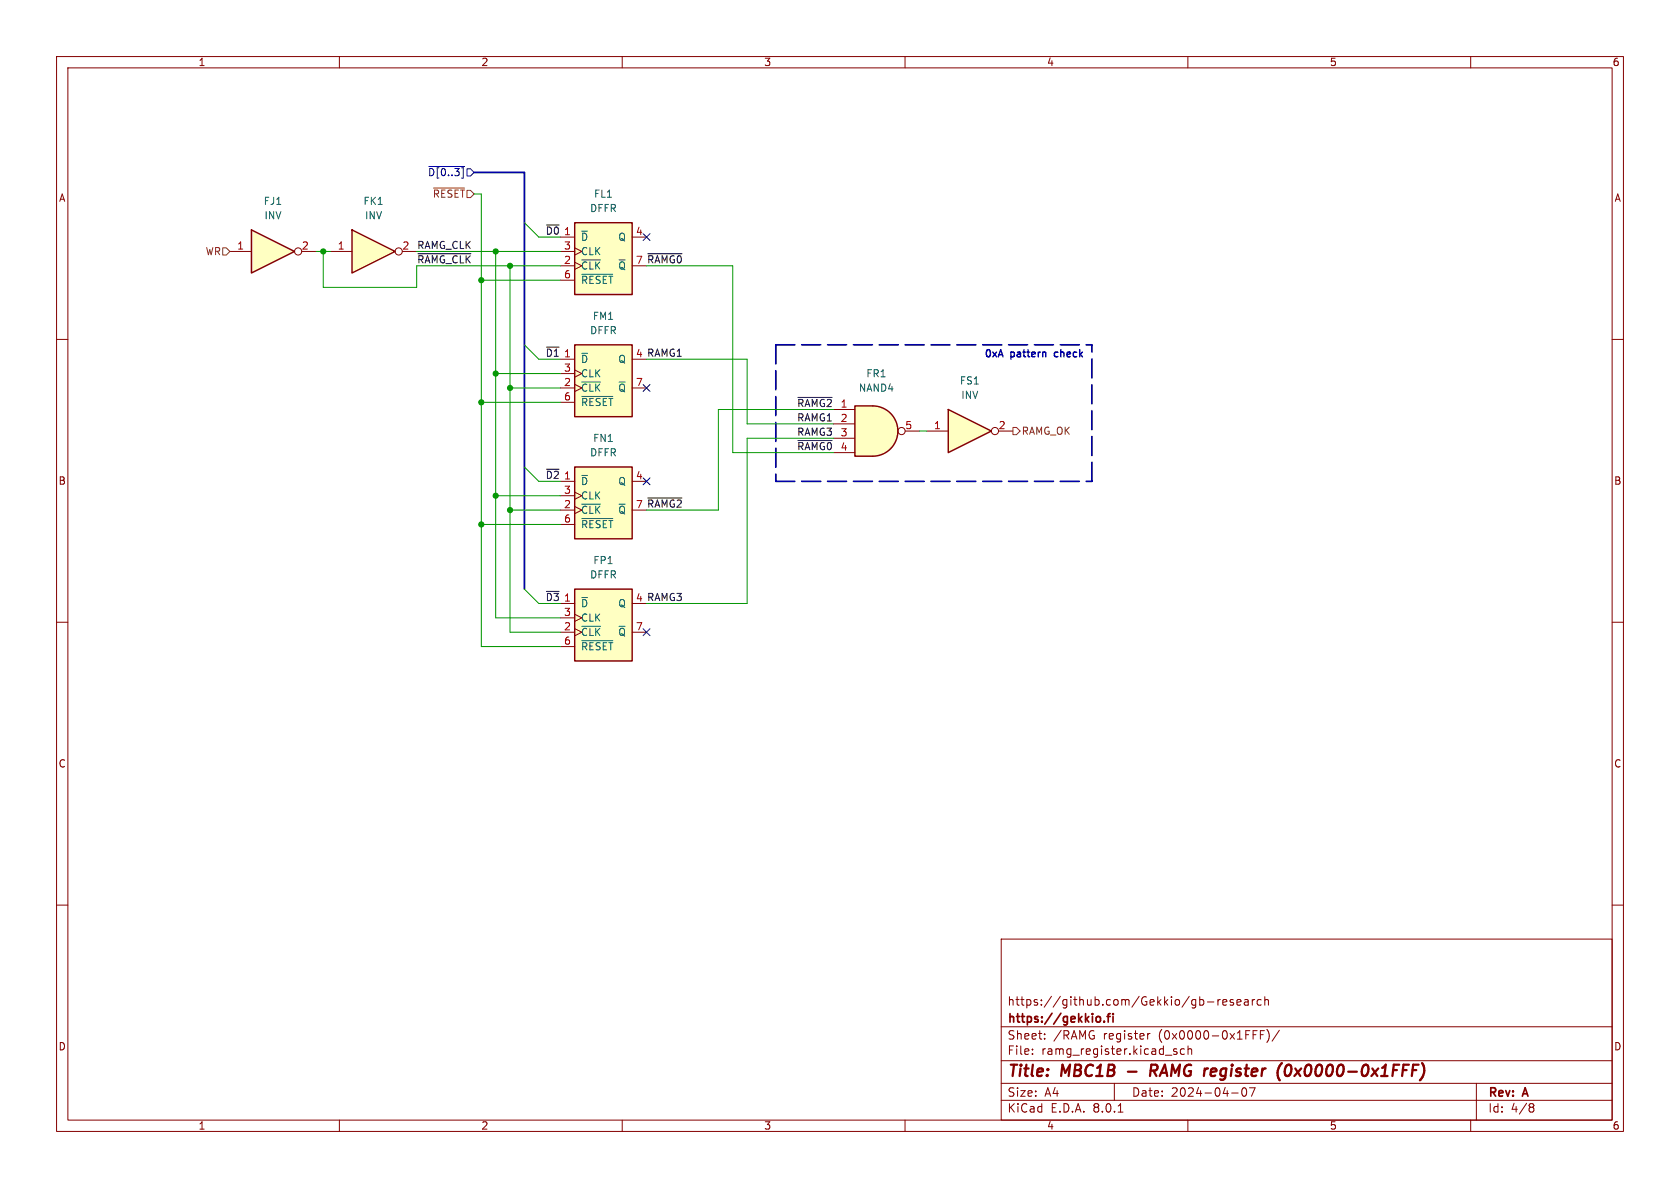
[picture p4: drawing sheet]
<svg xmlns="http://www.w3.org/2000/svg" width="297mm" height="210mm" viewBox="0 0 297 210" stroke-linecap="round" stroke-linejoin="round" font-family="sans-serif">
<g fill="none" stroke="#840000" stroke-width=".18">
<path d="M10 10h277v190h-277zM12 12h273v186h-273zM60 10v2M110 10v2M160 10v2M210 10v2M260 10v2M10 60h2M285 60h2M10 110h2M285 110h2M10 160h2"/>
<path d="M285 160h2M177 166h108v32h-108zM213.5 177.1h1.1M215.3 176.7v1M215.7 176.7l-.2 .1-.2 .2M216.2 177.2l.7-.1-.1-.3-.4-.1-.2 .2v.7h.6M218 176.8l-.3-.1-.2 .2v.2l.5 .2v.3h-.5M218.7 177.2l.7-.1-.1-.3-.4-.1-.2 .2v.7h.6M220 176.8h.6l.1 .9M220.7 177.1h-.5a.29 .29 0 0 0-.2 .3 .29 .29 0 0 0 .2 .3l.5-.1M221.4 176.7v1M221.8 176.7l-.3 .1-.1 .2"/>
<path d="M223 176.8l-.5-.1-.3 .3v.4l.2 .2h.6M223.6 176.8l.2-.1 .4 .1v.9M223.6 176.2v1.5M60 198v2M110 198v2M160 198v2M177 194.5h108M177 191.5h108M177 187.5h108M177 181.5h108M182.5 186.3v.1M182.5 185.5v.1"/>
<path d="M184.7 183.6v.1M184.7 182.8v.1M197 191.5v3M197.7 196.6h.8M202.9 182.7v1M203.3 182.7l-.3 .1-.1 .2M208 185.5l-.3-.1-.2 .2v.2l.5 .2v.3h-.5M209.4 185.5l-.4-.1-.3 .3v.4l.1 .2h.6M210 198v2M210 185.5l.2-.1 .4 .1 .1 .9M210 184.9v1.5M217.7 193.2h1.2"/>
<path d="M219.7 192.4a.81 .81 0 0 0 .3 1.4l.2-.1 .2-.5-.2-.8M221.9 192.3l-.7 1.5M222.8 182.9h.5M223.5 182.2h-.7v1.5M224 182a1.72 1.72 0 0 1 0 2.3M226.2 182.1l-1.3 2M260 198v2M261 191.5v6.5M270.6 195.1h.3l.3 .3-.3 .3M270.6 195.7h.3M270.9 195.7l.2 .2 .1 .4-.3 .3h-.3"/>
</g>
<path d="M199.4 189.4h1.5M203.9 189.3l.5 .9M204.3 188.2h-.7l-.3 2M204.4 189.2l-1 .1M227.4 188.4a.46 .46 0 0 1 .5-.2 .46 .46 0 0 1 .4 .4 1.15 1.15 0 0 1-.8 1.6l-.2-.1a1.54 1.54 0 0 1 .1-1.7z" fill="none" stroke="#840000" stroke-width=".4"/>
<path d="M193.9 179.8l.4-.1 .3 .3-.1 .5-.2 .2-.4-.1M195.7 179.7h.6M196.3 179.2l-.4 .2v1.3M196.8 179.2v.1M196.8 179.7v1M195.2 180.5v.2" fill="none" stroke="#840000" stroke-width=".3"/>
<path d="M44.4 40.6l7.7 3.9-7.7 3.8z" fill="#ffffc2"/>
<path d="M44.4 40.6l7.7 3.9-7.7 3.8z" fill="none" stroke="#840000" stroke-width=".25"/>
<g fill="none" stroke="#840000" stroke-width=".18">
<path d="M40.6 44.5h3.8M53.3 44.5h2.6"/>
<circle cx="52.7" cy="44.4" r=".63"/>
</g>
<path d="M101.6 104.1h10.2v12.7h-10.2z" fill="#ffffc2"/>
<path d="M101.6 104.1h10.2v12.7h-10.2z" fill="none" stroke="#840000" stroke-width=".25"/>
<path d="M99.1 106.7h2.5M99.1 111.8h2.5M99.1 109.2h2.5M99.1 114.3h2.5M101.6 111.1l1.3 .7-1.3 .6M101.6 108.6l1.3 .6-1.3 .7M111.8 111.8h2.5" fill="none" stroke="#840000" stroke-width=".18"/>
<path d="M102.8 105.6h1.1M102.8 110.7h3.4M102.8 113.3h5.5" fill="none" stroke="#006464" stroke-width=".18"/>
<path d="M101.6 82.6h10.2v12.7h-10.2z" fill="#ffffc2"/>
<path d="M101.6 82.6h10.2v12.7h-10.2z" fill="none" stroke="#840000" stroke-width=".25"/>
<path d="M99.1 85.1h2.5M99.1 90.2h2.5M99.1 87.6h2.5M99.1 92.7h2.5M101.6 89.5l1.3 .7-1.3 .6M101.6 87l1.3 .6-1.3 .7M111.8 85.1h2.5M111.8 90.2h2.5" fill="none" stroke="#840000" stroke-width=".18"/>
<path d="M102.8 84h1.1M102.8 89.1h3.4M102.8 91.7h5.5" fill="none" stroke="#006464" stroke-width=".18"/>
<path d="M62.2 40.6l7.6 3.9-7.6 3.8z" fill="#ffffc2"/>
<path d="M62.2 40.6l7.6 3.9-7.6 3.8z" fill="none" stroke="#840000" stroke-width=".25"/>
<g fill="none" stroke="#840000" stroke-width=".18">
<path d="M58.4 44.5h3.8M71.1 44.5h2.6"/>
<circle cx="70.5" cy="44.4" r=".63"/>
</g>
<path d="M154.3 71.8a4.4 4.4 0 0 1 4.4 4.4 4.4 4.4 0 0 1-4.4 4.4z" fill="#ffffc2" stroke="#ffffc2" stroke-width=".18"/>
<path d="M151.1 71.8h3.2v8.8h-3.2z" fill="#ffffc2"/>
<path d="M151.1 71.8h3.2a4.4 4.4 0 0 1 4.4 4.4 4.4 4.4 0 0 1-4.4 4.4h-3.2z" fill="none" stroke="#840000" stroke-width=".25"/>
<g fill="none" stroke="#840000" stroke-width=".18">
<path d="M147.3 72.4h3.8M147.3 74.9h3.8M147.3 77.5h3.8M160 76.2h2.6M147.3 80h3.8"/>
<circle cx="159.4" cy="76.2" r=".63"/>
</g>
<path d="M167.6 72.4l7.7 3.8-7.7 3.8z" fill="#ffffc2"/>
<path d="M167.6 72.4l7.7 3.8-7.7 3.8z" fill="none" stroke="#840000" stroke-width=".25"/>
<g fill="none" stroke="#840000" stroke-width=".18">
<path d="M163.8 76.2h3.8M176.5 76.2h2.6"/>
<circle cx="175.9" cy="76.2" r=".63"/>
</g>
<path d="M101.6 39.4h10.2v12.7h-10.2z" fill="#ffffc2"/>
<path d="M101.6 39.4h10.2v12.7h-10.2z" fill="none" stroke="#840000" stroke-width=".25"/>
<path d="M99.1 41.9h2.5M99.1 47h2.5M99.1 44.5h2.5M99.1 49.5h2.5M101.6 46.4l1.3 .6-1.3 .6M101.6 43.8l1.3 .7-1.3 .6M111.8 41.9h2.5M111.8 47h2.5" fill="none" stroke="#840000" stroke-width=".18"/>
<path d="M102.8 40.9h1.1M102.8 45.9h3.4M102.8 48.5h5.5" fill="none" stroke="#006464" stroke-width=".18"/>
<path d="M101.6 61h10.2v12.7h-10.2z" fill="#ffffc2"/>
<path d="M101.6 61h10.2v12.7h-10.2z" fill="none" stroke="#840000" stroke-width=".25"/>
<path d="M99.1 63.5h2.5M99.1 68.6h2.5M99.1 66h2.5M99.1 71.1h2.5M101.6 67.9l1.3 .7-1.3 .6M101.6 65.4l1.3 .6-1.3 .7M111.8 68.6h2.5" fill="none" stroke="#840000" stroke-width=".18"/>
<path d="M102.8 62.5h1.1M102.8 67.5h3.4M102.8 70.1h5.5" fill="none" stroke="#006464" stroke-width=".18"/>
<path d="M76.6 33.2h5.5M39.4 43.8h.6l.6 .7-.6 .6h-.6zM179.1 75.6h.6l.6 .6-.6 .6h-.6z" fill="none" stroke="#725600" stroke-width=".18"/>
<path d="M75.8 29.4h6.3M82.5 29.8h.7l.6 .7-.6 .6h-.7zM113.7 41.3l1.2 1.2M114.9 41.3l-1.2 1.2M113.7 68l1.2 1.2M114.9 68l-1.2 1.2M113.7 84.5l1.2 1.2M114.9 84.5l-1.2 1.2M113.7 111.2l1.2 1.2M114.9 111.2l-1.2 1.2" fill="none" stroke="#000084" stroke-width=".18"/>
<path d="M73.9 44.9h9.3M114.5 44.9h6.1M141.1 70.3h6M141.1 77.9h6M114.5 88h6.1" fill="none" stroke="#0f0f0f" stroke-width=".18"/>
<path d="M137.2 61h55.8M137.2 61v24.1M137.2 85.1h55.8M193 85.1v-24.1" fill="none" stroke="#0000c2" stroke-width=".3" stroke-dasharray="3.4 1.2"/>
<path d="M83.8 30.5h8.9v73.6" fill="none" stroke="#000084" stroke-width=".3"/>
<g fill="none" stroke="#009600" stroke-width=".18">
<path d="M83.8 34.3h1.3v80h14M92.7 39.4l2.5 2.5h3.9M55.9 44.5h2.5M57.1 44.5v6.3h16.6v-3.8h25.4M73.7 44.5h25.4M85.1 49.5h14M87.6 44.5v64.7h11.5M90.2 47v64.8h8.9M114.3 47h15.2v33h17.8M85.1 71.1h14M87.6 66h11.5M90.2 68.6h8.9"/>
<path d="M92.7 61l2.5 2.5h3.9M114.3 63.5h17.8v11.4h15.2M147.3 77.5h-15.2v29.2h-17.8M147.3 72.4h-20.3v17.8h-12.7M162.6 76.2h1.2M85.1 92.7h14M87.6 87.6h11.5M90.2 90.2h8.9M92.7 82.6l2.5 2.5h3.9M92.7 104.1l2.5 2.6h3.9"/>
</g>
<g fill="#009600" stroke="#009600" stroke-width=".18">
<circle cx="90.2" cy="90.2" r=".46"/>
<circle cx="90.2" cy="47" r=".46"/>
<circle cx="85.1" cy="71.1" r=".46"/>
<circle cx="85.1" cy="92.7" r=".46"/>
<circle cx="87.6" cy="87.6" r=".46"/>
<circle cx="87.6" cy="44.5" r=".46"/>
<circle cx="85.1" cy="49.5" r=".46"/>
<circle cx="90.2" cy="68.6" r=".46"/>
<circle cx="87.6" cy="66" r=".46"/>
<circle cx="57.1" cy="44.5" r=".46"/>
</g>
<g font-size="2.8" fill="#840000">
<text x="178" y="190.9">Title:</text>
<text x="187.7" y="190.9">MBC1B</text>
<text x="205" y="190.9">RAMG register</text>
<text x="229" y="190.9">(0x0000-0x1FFF)</text>
</g>
<g font-size="2.1" fill="#840000">
<text x="178" y="178">https://github.com/Gekkio/gb-research</text>
<text x="178" y="184">Sheet:</text>
<text x="178" y="181.2">https://gekkio.fi</text>
<text x="186.2" y="184">/RAMG</text>
<text x="195.1" y="184">register</text>
<text x="205" y="184">(0x0000-0x1FFF)/</text>
<text x="178" y="186.7">File:</text>
<text x="184.1" y="186.7">ramg_register.kicad_sch</text>
<text x="178" y="196.9">KiCad</text>
<text x="178" y="194.1">Size:</text>
<text x="184.7" y="194.1">A4</text>
<text x="185.7" y="196.9">E.D.A.</text>
<text x="193.3" y="196.9">8.0.1</text>
<text x="200" y="194.1">Date:</text>
<text x="207" y="194.1">2024-04-07</text>
<text x="263" y="194.3">Rev:</text>
<text x="263" y="196.9">Id:</text>
<text x="267.1" y="196.9">4/8</text>
<text x="269.4" y="194.3">A</text>
</g>
<g font-size="1.8" fill="#840000">
<text x="35" y="11.9">1</text>
<text x="85" y="11.9">2</text>
<text x="135" y="11.9">3</text>
<text x="185" y="11.9">4</text>
<text x="235" y="11.9">5</text>
<text x="285" y="11.9">6</text>
<text x="10.3" y="35.9">A</text>
<text x="285.3" y="35.9">A</text>
<text x="10.3" y="85.9">B</text>
<text x="285.3" y="85.9">B</text>
<text x="10.3" y="135.9">C</text>
<text x="285.3" y="135.9">C</text>
<text x="10.3" y="185.9">D</text>
<text x="285.3" y="185.9">D</text>
<text x="35" y="199.9">1</text>
<text x="85" y="199.9">2</text>
<text x="135" y="199.9">3</text>
<text x="185" y="199.9">4</text>
<text x="235" y="199.9">5</text>
<text x="285" y="199.9">6</text>
</g>
<text font-size="1.8" fill="#000084" x="75.6" y="31.3">~{D[0..3]}</text>
<g font-size="1.8" fill="#725600">
<text x="76.4" y="35.2">~{RESET}</text>
<text x="36.3" y="45.3">WR</text>
<text x="180.5" y="77.1">RAMG_OK</text>
</g>
<g font-size="1.8" fill="#006464">
<text x="104.9" y="35.2">FL1</text>
<text x="46.5" y="36.4">FJ1</text>
<text x="46.6" y="39">INV</text>
<text x="64.2" y="36.4">FK1</text>
<text x="64.4" y="39">INV</text>
<text x="104.2" y="37.7">DFFR</text>
<text x="102.6" y="42.8">~{D}</text>
<text x="102.6" y="47.9">~{CLK} ~{Q}</text>
<text x="102.6" y="45.3">CLK</text>
<text x="109.2" y="42.8">Q</text>
<text x="102.6" y="50.4">~{RESET}</text>
<text x="104.2" y="59.3">DFFR</text>
<text x="104.7" y="56.7">FM1</text>
<text x="102.6" y="64.4">~{D}</text>
<text x="109.2" y="64.4">Q</text>
<text x="102.6" y="69.4">~{CLK} ~{Q}</text>
<text x="102.6" y="66.9">CLK</text>
<text x="102.6" y="72">~{RESET}</text>
<text x="151.7" y="69.4">NAND4</text>
<text x="153.1" y="66.9">FR1</text>
<text x="169.6" y="68.2">FS1</text>
<text x="169.8" y="70.7">INV</text>
<text x="104.2" y="80.9">DFFR</text>
<text x="104.8" y="78.3">FN1</text>
<text x="102.6" y="86">~{D}</text>
<text x="102.6" y="88.5">CLK</text>
<text x="109.2" y="86">Q</text>
<text x="102.6" y="91">~{CLK} ~{Q}</text>
<text x="102.6" y="93.6">~{RESET}</text>
<text x="104.8" y="99.9">FP1</text>
<text x="102.6" y="107.5">~{D}</text>
<text x="104.2" y="102.5">DFFR</text>
<text x="109.2" y="107.5">Q</text>
<text x="102.6" y="112.6">~{CLK} ~{Q}</text>
<text x="102.6" y="110.1">CLK</text>
<text x="102.6" y="115.2">~{RESET}</text>
</g>
<g font-size="1.8" fill="#0f0f0f">
<text x="96.4" y="41.6">~{D0}</text>
<text x="73.7" y="44.1">RAMG_CLK</text>
<text x="73.7" y="46.6">~{RAMG_CLK}</text>
<text x="112.3" y="46.7">7 ~{RAMG0}</text>
<text x="96.4" y="63.2">~{D1}</text>
<text x="112.3" y="63.2">4 RAMG1</text>
<text x="140.8" y="77.1">RAMG3</text>
<text x="140.8" y="72">~{RAMG2}</text>
<text x="140.8" y="74.6">RAMG1</text>
<text x="140.8" y="79.7">~{RAMG0}</text>
<text x="96.4" y="84.7">~{D2}</text>
<text x="112.3" y="89.9">7 ~{RAMG2}</text>
<text x="96.4" y="106.3">~{D3}</text>
<text x="112.3" y="106.4">4 RAMG3</text>
</g>
<g font-size="1.8" fill="#a90000">
<text x="99.6" y="41.7">1</text>
<text x="112.3" y="41.7">4</text>
<text x="41.8" y="44.2">1</text>
<text x="53.3" y="44.2">2</text>
<text x="59.6" y="44.2">1</text>
<text x="71" y="44.2">2</text>
<text x="99.6" y="46.7">2</text>
<text x="99.6" y="44.2">3</text>
<text x="99.6" y="49.3">6</text>
<text x="99.6" y="63.2">1</text>
<text x="99.6" y="65.8">3</text>
<text x="99.6" y="68.3">2</text>
<text x="99.6" y="70.9">6</text>
<text x="112.3" y="68.3">7</text>
<text x="148.5" y="72.1">1</text>
<text x="148.5" y="74.7">2</text>
<text x="148.5" y="77.2">3</text>
<text x="159.9" y="75.9">5</text>
<text x="165" y="75.9">1</text>
<text x="176.5" y="75.9">2</text>
<text x="148.5" y="79.8">4</text>
<text x="99.6" y="84.8">1</text>
<text x="99.6" y="89.9">2</text>
<text x="99.6" y="87.4">3</text>
<text x="112.3" y="84.8">4</text>
<text x="99.6" y="92.5">6</text>
<text x="99.6" y="106.4">1</text>
<text x="99.6" y="111.5">2</text>
<text x="99.6" y="109">3</text>
<text x="112.3" y="111.5">7</text>
<text x="99.6" y="114">6</text>
</g>
<g font-size="1.8" fill="#0000c2">
<text x="173.8" y="63.3">0xA</text>
<text x="178.6" y="63.3">pattern</text>
<text x="186.8" y="63.3">check</text>
</g>
</svg>
